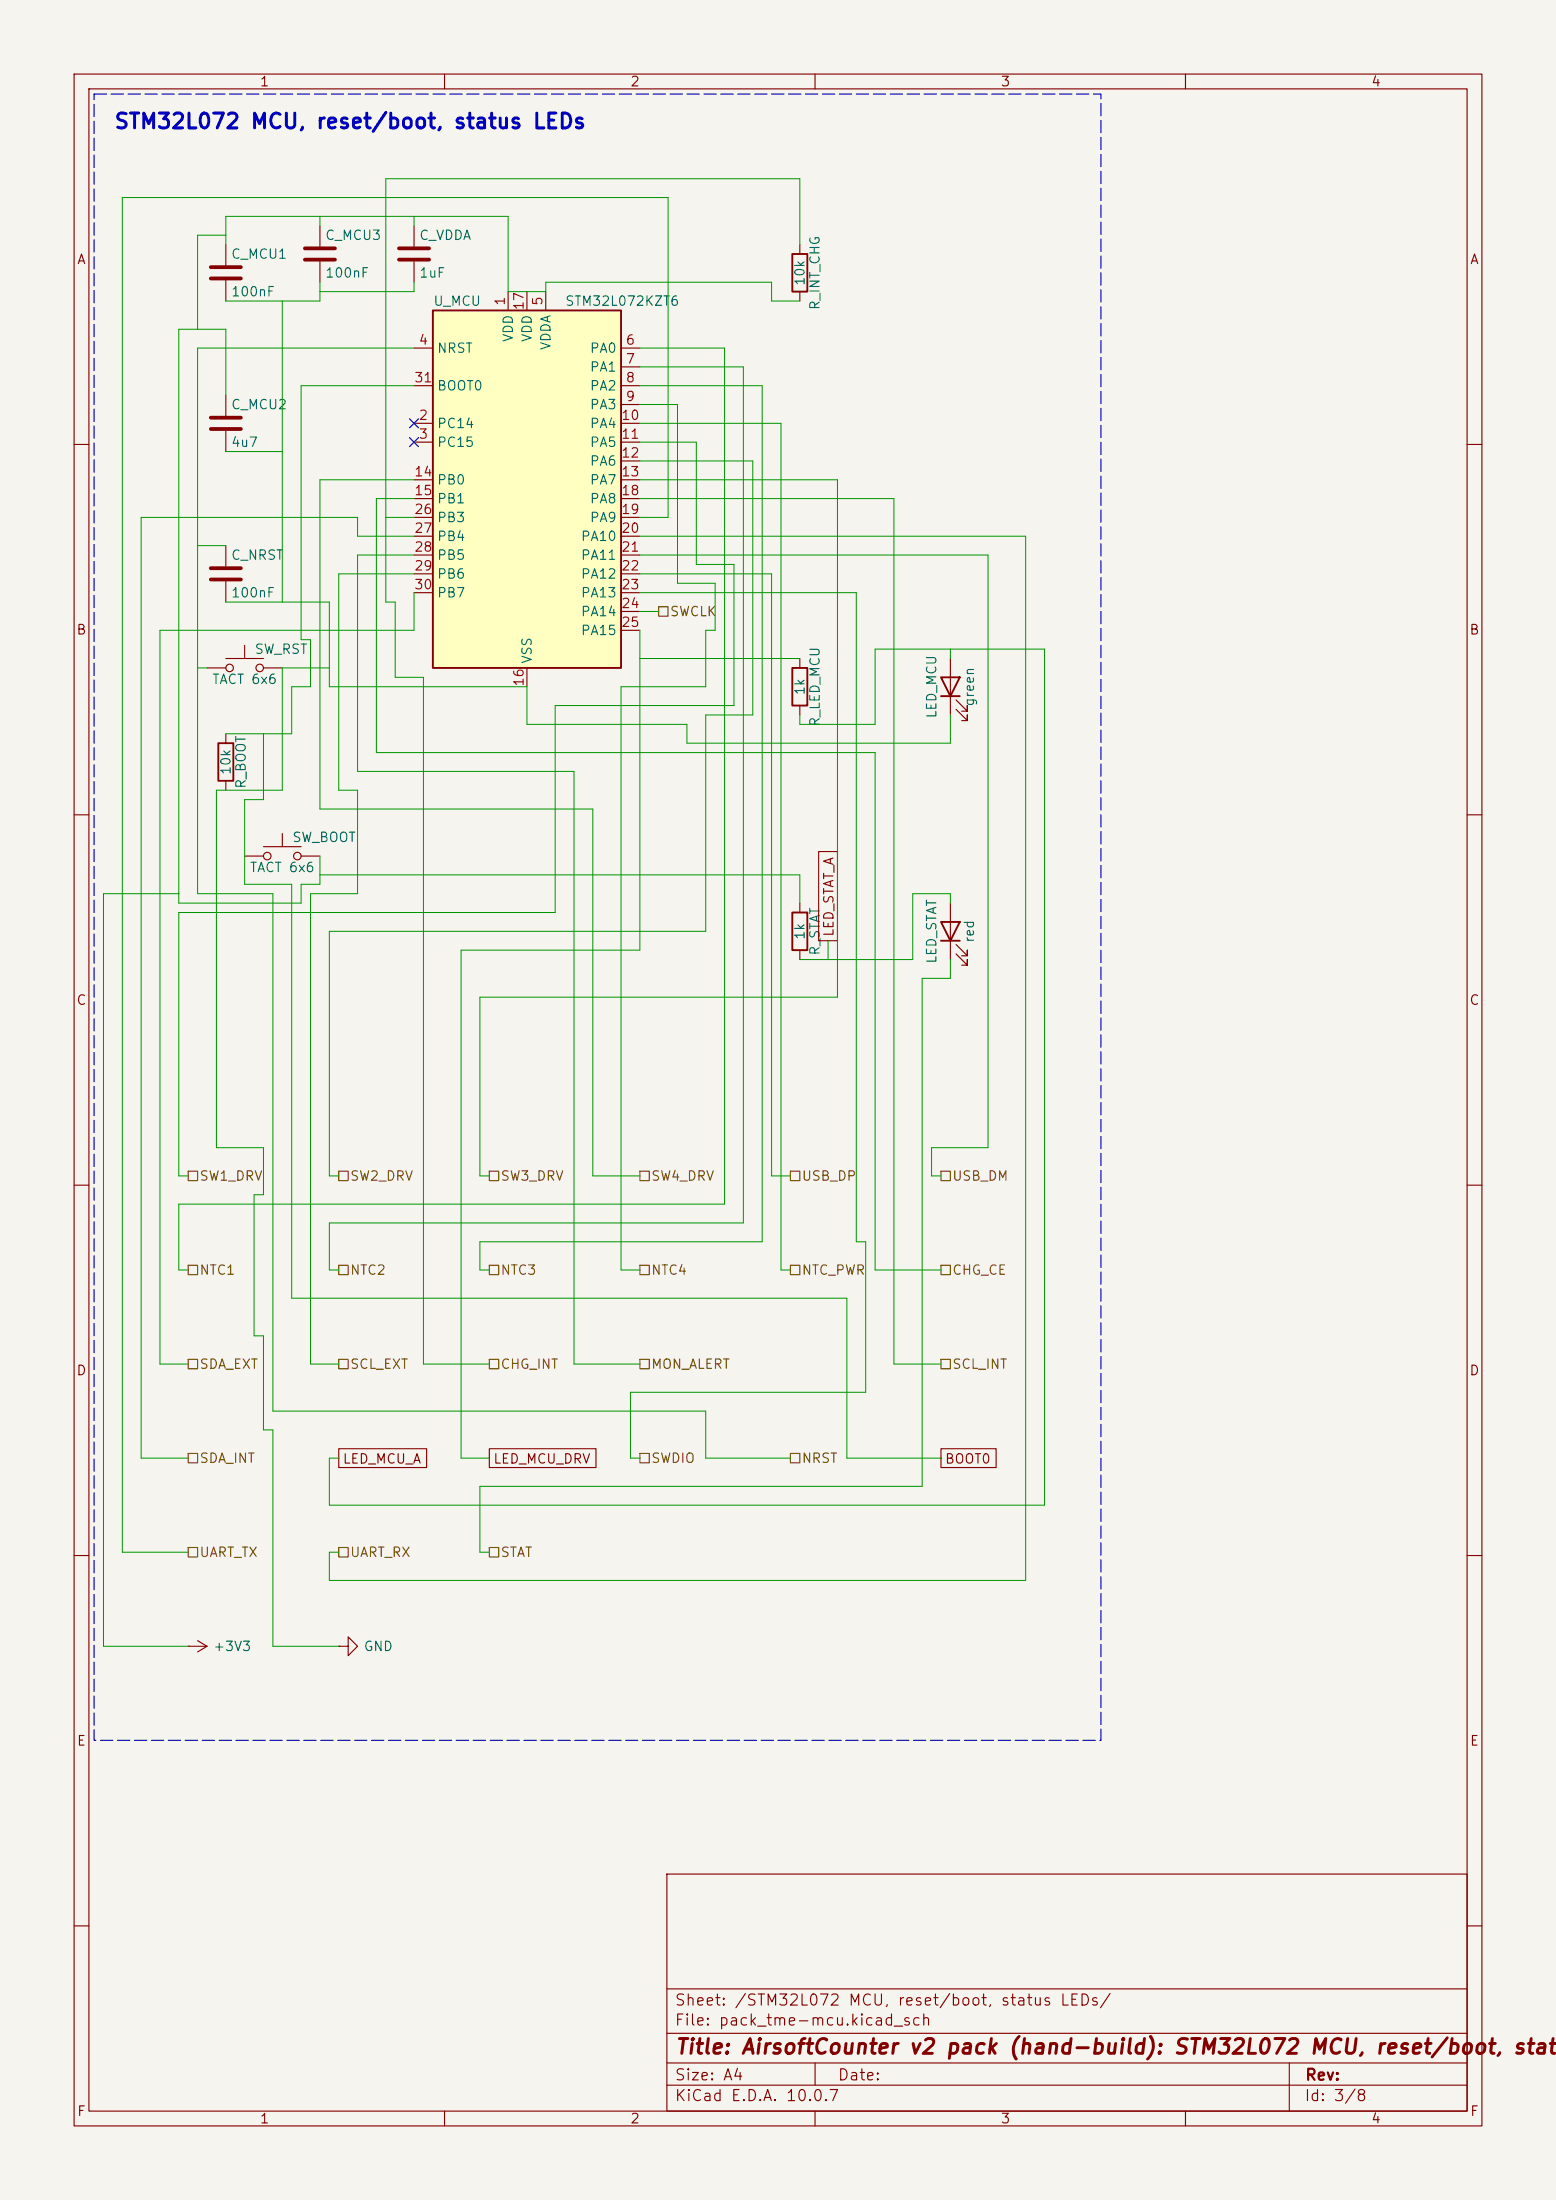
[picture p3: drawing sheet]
<svg xmlns="http://www.w3.org/2000/svg" width="210mm" height="297mm" viewBox="0 0 210 297" stroke-linecap="round" stroke-linejoin="round" font-family="sans-serif">
<path d="M0 0h210v297h-210z" fill="#f5f4ef" stroke="#f5f4ef" stroke-width=".13"/>
<g fill="none" stroke="#840000" stroke-width=".15">
<path d="M10 10h190v277h-190zM12 12h186v273h-186zM60 10v2M110 10v2M160 10v2M30.5 33v2.8M30.5 37.8v2.8M43.2 30.5v2.8M43.2 35.3v2.8M55.9 30.5v2.8M55.9 35.3v2.8M107.9 33v1.3"/>
<path d="M107.9 39.4v1.2M30.5 53.3v2.8M30.5 58.2v2.8M10 60h2M198 60h2M27.9 90.2h2.6M30.5 99.1v1.2M30.5 88.9h5.1M33 87.1v1.8M35.6 90.2h2.5M107.9 88.9v1.3M107.9 95.3v1.2"/>
<path d="M128.3 88.9v7.6M129 95.8l1.6 1.5v-.8v.8h-.8M129 94.5l1.6 1.5v-.7v.7h-.8M10 110h2M30.5 105.4v1.3M33 115.6h2.6M35.6 114.3h5M38.1 112.5v1.8M40.6 115.6h2.6M198 110h2M107.9 121.9v1.3M107.9 128.3v1.2"/>
<path d="M128.3 121.9v7.6M129 128.8l1.6 1.5v-.8v.8h-.8M129 127.5l1.6 1.5v-.7v.7h-.8M10 160h2M198 160h2M10 210h2M198 210h2M25.4 222.2h.1M25.4 222.2h2.5M26.7 221.5l1.2 .7M27.9 222.2l-1.2 .8M45.7 222.2h1.3v-1.2l1.3 1.2-1.3 1.3v-1.3"/>
<path d="M45.7 222.2h.1M90 253h108v32h-108zM10 260h2M90 278.5h108M90 274.5h108M90 268.5h108M110 278.5v3M174 278.5v6.5M198 260h2M60 285v2M90 281.5h108M110 285v2"/>
<path d="M160 285v2"/>
<circle cx="31" cy="90.2" r=".51"/>
<circle cx="35.1" cy="90.2" r=".51"/>
<circle cx="36.1" cy="115.6" r=".51"/>
<circle cx="40.1" cy="115.6" r=".51"/>
</g>
<path d="M106.9 34.3h2.1v5.1h-2.1zM106.9 90.2h2.1v5.1h-2.1zM127 91.4h2.5l-1.2 2.6zM127 94h2.5M29.5 100.3h2v5.1h-2zM106.9 123.2h2.1v5.1h-2.1zM127 124.5h2.5l-1.2 2.5zM127 127h2.5" fill="none" stroke="#840000" stroke-width=".25"/>
<path d="M28.4 36.1h4.1M28.4 37.6h4.1M41.1 33.5h4.1M41.1 35.1h4.1M53.8 33.5h4.1M53.8 35.1h4.1M28.4 56.4h4.1M28.4 57.9h4.1" fill="none" stroke="#840000" stroke-width=".51"/>
<path d="M58.4 41.9h25.4v48.3h-25.4z" fill="#ffffc2"/>
<path d="M58.4 41.9h25.4v48.3h-25.4z" fill="none" stroke="#840000" stroke-width=".25"/>
<g fill="none" stroke="#840000" stroke-width=".15">
<path d="M68.6 39.4v2.5M71.1 39.4v2.5M73.7 39.4v2.5M55.9 57.2h2.5M55.9 59.7h2.5M55.9 47h2.5M55.9 52.1h2.5M83.8 57.2h2.6M83.8 59.7h2.6M83.8 47h2.6M83.8 49.5h2.6M83.8 52.1h2.6"/>
<path d="M83.8 54.6h2.6M30.5 73.7v2.8M30.5 78.5v2.8M55.9 64.8h2.5M55.9 67.3h2.5M55.9 69.9h2.5M55.9 72.4h2.5M55.9 74.9h2.5M55.9 77.5h2.5M83.8 62.2h2.6M83.8 64.8h2.6M83.8 67.3h2.6"/>
<path d="M83.8 69.9h2.6M83.8 72.4h2.6M83.8 74.9h2.6M83.8 77.5h2.6M55.9 80h2.5M71.1 90.2v2.5M83.8 80h2.6M83.8 82.6h2.6M83.8 85.1h2.6M110.5 115h2.5v12h-2.5zM45.7 195.6h11.9v2.5h-11.9zM66 195.6h14.4v2.5h-14.4z"/>
<path d="M127 195.6h7.4v2.5h-7.4z"/>
</g>
<path d="M28.4 76.7h4.1M28.4 78.2h4.1" fill="none" stroke="#840000" stroke-width=".51"/>
<g fill="none" stroke="#725600" stroke-width=".15">
<path d="M88.9 81.9h1.3v1.3h-1.3zM25.4 158.1h1.3v1.3h-1.3zM45.7 158.1h1.3v1.3h-1.3zM66 158.1h1.3v1.3h-1.3zM86.4 158.1h1.2v1.3h-1.2zM106.7 158.1h1.2v1.3h-1.2zM127 158.1h1.3v1.3h-1.3zM25.4 170.8h1.3v1.3h-1.3zM45.7 170.8h1.3v1.3h-1.3zM66 170.8h1.3v1.3h-1.3zM86.4 170.8h1.2v1.3h-1.2zM106.7 170.8h1.2v1.3h-1.2z"/>
<path d="M127 170.8h1.3v1.3h-1.3zM25.4 183.5h1.3v1.3h-1.3zM25.4 196.2h1.3v1.3h-1.3zM45.7 183.5h1.3v1.3h-1.3zM66 183.5h1.3v1.3h-1.3zM86.4 183.5h1.2v1.3h-1.2zM86.4 196.2h1.2v1.3h-1.2zM106.7 196.2h1.2v1.3h-1.2zM127 183.5h1.3v1.3h-1.3zM25.4 208.9h1.3v1.3h-1.3zM45.7 208.9h1.3v1.3h-1.3zM66 208.9h1.3v1.3h-1.3z"/>
</g>
<g fill="none" stroke="#009600" stroke-width=".13">
<path d="M30.5 33v-3.8h38.1v10.2h5.1v-1.3h30.4v2.5h3.8M30.5 31.8h-3.8v12.7M43.2 29.2v1.3M43.2 38.1v2.5h-12.7M55.9 38.1v1.3h-12.7M55.9 29.2v1.3M107.9 33v-8.9h-55.8v57.2h1.2v10.1h3.8v92.8h8.9M30.5 53.3v-8.8h-6.4v77.4h16.5v-2.5h2.6v-3.8M38.1 40.6v40.7M55.9 47h-29.2v73.7h10.1v69.8h58.4v6.4h11.5M55.9 52.1h-15.3v34.3h1.3v6.3h-2.5v6.4h-8.9M86.4 49.5h13.9v115.6h-55.9v6.4h1.3"/>
<path d="M86.4 54.6h5v24.1h5.1v6.4h-1.3v7.6h-11.4v78.8h2.6M86.4 47h11.4v115.6h-73.7v8.9h1.3M86.4 52.1h16.5v115.5h-38.1v3.9h1.2M86.4 57.2h19v114.3h1.3M86.4 59.7h7.6v16.5h5.1v19.1h-24.2v27.9h-50.8v35.6h1.3M26.7 73.7h3.8M30.5 61h7.6M52.1 69.9h3.8M55.9 77.5h-10.2v29.2h2.6v14h-6.4v63.5h3.8M55.9 72.4h-7.6v-2.5h-29.3v127h6.4M55.9 64.8h-12.7v44.4h36.8v49.6h6.4M55.9 74.9h-7.6v29.2h29.2v80.1h8.9"/>
<path d="M55.9 67.3h-5.1v34.3h67.3v69.9h8.9M86.4 62.2h15.2v34.3h-6.4v29.2h-50.8v33.1h1.3M86.4 72.4h52v141h-94v-3.8h1.3M86.4 69.9h3.8v-43.2h-73.7v182.9h8.9M86.4 77.5h17.7v81.3h2.6M86.4 67.3h34.2v116.9h6.4M86.4 64.8h26.6v69.8h-48.2v24.2h1.2M86.4 74.9h46.9v80h-7.6v3.9h1.3M26.7 90.2h1.2M30.5 81.3h13.9v11.4h26.7v5.1h21.6v2.5h35.6v-3.8M35.6 99.1v8.9h-2.6v11.4h6.4v55.9h74.9v21.6h12.7M44.4 90.2h-6.3v16.5h-8.9v48.2h6.4v6.4h-1.3v19h1.3v12.7h1.2v29.2h8.9"/>
<path d="M55.9 80v5.1h-34.3v99.1h3.8M86.4 85.1v43.2h-24.2v68.6h3.8M86.4 80h29.2v87.6h1.2v20.4h-31.7v8.9h1.3M86.4 88.9h21.5M86.4 82.6h2.5M107.9 96.5v1.3h10.2v-10.2h22.9v115.6h-96.6v-6.3h1.3M128.3 87.6v1.3M43.2 118.1h64.7v3.8M24.1 120.7h-10.1v101.5h11.4M111.8 127v2.5M128.3 121.9v-1.2h-5.1v8.8h-15.3M128.3 129.5v2.6h-3.8v68.6h-59.7v8.9h1.2"/>
</g>
<path d="M55.3 56.5l1.2 1.3M55.3 59.1l1.2 1.2M56.5 56.5l-1.2 1.3M56.5 59.1l-1.2 1.2" fill="none" stroke="#000084" stroke-width=".15"/>
<path d="M12.7 12.7h135.9v222.2h-135.9z" fill="none" stroke="#0000c2" stroke-width=".15" stroke-dasharray="1.7 .6"/>
<text font-size="2" fill="#0000c2" x="15.3" y="17.9">STM32L072 MCU, reset/boot, status LEDs</text>
<text font-size="2" fill="#840000" x="91" y="277.8">Title: AirsoftCounter v2 pack (hand-build): STM32L072 MCU, reset/boot, statu</text>
<g font-size="1.5" fill="#840000">
<text x="91" y="273.8">File: pack_tme-mcu.kicad_sch</text>
<text x="91" y="271.1">Sheet: /STM32L072 MCU, reset/boot, status LEDs/</text>
<text x="91" y="281.2">Size: A4</text>
<text x="113" y="281.2">Date:</text>
<text x="176.1" y="281.2">Rev:</text>
<text x="91" y="284">KiCad E.D.A. 10.0.7</text>
<text x="176" y="284">Id: 3/8</text>
</g>
<g font-size="1.3" fill="#840000">
<text x="35" y="12">1</text>
<text x="85" y="12">2</text>
<text x="135" y="12">3</text>
<text x="185" y="12">4</text>
<text x="10.3" y="36">A</text>
<text x="198.3" y="36">A</text>
<text x="10.2" y="86">B</text>
<text x="198.2" y="86">B</text>
<text x="112.8" y="126.6" transform="rotate(-90 112.8 126.6)">LED_STAT_A</text>
<text x="10.2" y="136">C</text>
<text x="198.2" y="136">C</text>
<text x="10.2" y="186">D</text>
<text x="198.2" y="186">D</text>
<text x="46.2" y="197.9">LED_MCU_A</text>
<text x="66.5" y="197.9">LED_MCU_DRV</text>
<text x="127.4" y="197.9">BOOT0</text>
<text x="10.3" y="236">E</text>
<text x="198.3" y="236">E</text>
<text x="10.3" y="286">F</text>
<text x="35" y="287">1</text>
<text x="85" y="287">2</text>
<text x="135" y="287">3</text>
<text x="185" y="287">4</text>
<text x="198.3" y="286">F</text>
</g>
<g font-size="1.3" fill="#006464">
<text x="31.1" y="35.3">C_MCU1</text>
<text x="43.8" y="32.7">C_MCU3</text>
<text x="56.5" y="32.7">C_VDDA</text>
<text x="31.1" y="40.3">100nF</text>
<text x="43.8" y="37.8">100nF</text>
<text x="56.5" y="37.8">1uF</text>
<text x="58.4" y="41.6">U_MCU</text>
<text x="76.2" y="41.6">STM32L072KZT6</text>
<text x="108.9" y="38.7" transform="rotate(-90 108.9 38.7)">10k</text>
<text x="110.9" y="41.9" transform="rotate(-90 110.9 41.9)">R_INT_CHG</text>
<text x="58.9" y="48">NRST</text>
<text x="69.5" y="46.3" transform="rotate(-90 69.5 46.3)">VDD</text>
<text x="72.1" y="46.3" transform="rotate(-90 72.1 46.3)">VDD</text>
<text x="74.6" y="47.4" transform="rotate(-90 74.6 47.4)">VDDA</text>
<text x="79.5" y="48">PA0</text>
<text x="58.9" y="53">BOOT0</text>
<text x="79.5" y="50.5">PA1</text>
<text x="79.5" y="53">PA2</text>
<text x="31.1" y="55.6">C_MCU2</text>
<text x="58.9" y="58.1">PC14</text>
<text x="79.5" y="55.6">PA3</text>
<text x="79.5" y="58.1">PA4</text>
<text x="31.1" y="60.7">4u7</text>
<text x="58.9" y="60.7">PC15</text>
<text x="58.9" y="65.7">PB0</text>
<text x="79.5" y="60.7">PA5</text>
<text x="79.5" y="63.2">PA6</text>
<text x="79.5" y="65.7">PA7</text>
<text x="58.9" y="68.3">PB1</text>
<text x="58.9" y="70.8">PB3</text>
<text x="79.5" y="68.3">PA8</text>
<text x="79.5" y="70.8">PA9</text>
<text x="31.1" y="75.9">C_NRST</text>
<text x="58.9" y="73.4">PB4</text>
<text x="58.9" y="75.9">PB5</text>
<text x="78.3" y="73.4">PA10</text>
<text x="78.3" y="75.9">PA11</text>
<text x="31.1" y="81">100nF</text>
<text x="58.9" y="78.4">PB6</text>
<text x="58.9" y="81">PB7</text>
<text x="78.3" y="78.4">PA12</text>
<text x="78.3" y="81">PA13</text>
<text x="78.3" y="83.5">PA14</text>
<text x="34.3" y="88.6">SW_RST</text>
<text x="72.1" y="89.7" transform="rotate(-90 72.1 89.7)">VSS</text>
<text x="78.3" y="86.1">PA15</text>
<text x="28.5" y="92.7">TACT 6x6</text>
<text x="108.9" y="94" transform="rotate(-90 108.9 94)">1k</text>
<text x="131.8" y="95.5" transform="rotate(-90 131.8 95.5)">green</text>
<text x="110.9" y="98.2" transform="rotate(-90 110.9 98.2)">R_LED_MCU</text>
<text x="126.7" y="97.1" transform="rotate(-90 126.7 97.1)">LED_MCU</text>
<text x="31.4" y="104.7" transform="rotate(-90 31.4 104.7)">10k</text>
<text x="33.5" y="106.6" transform="rotate(-90 33.5 106.6)">R_BOOT</text>
<text x="39.4" y="114">SW_BOOT</text>
<text x="33.6" y="118.1">TACT 6x6</text>
<text x="108.9" y="127" transform="rotate(-90 108.9 127)">1k</text>
<text x="110.9" y="129.1" transform="rotate(-90 110.9 129.1)">R_STAT</text>
<text x="126.7" y="130.2" transform="rotate(-90 126.7 130.2)">LED_STAT</text>
<text x="131.8" y="127.4" transform="rotate(-90 131.8 127.4)">red</text>
<text x="28.7" y="223.2">+3V3</text>
<text x="49" y="223.2">GND</text>
</g>
<g font-size="1.3" fill="#a90000">
<text x="68.4" y="41.4" transform="rotate(-90 68.4 41.4)">1</text>
<text x="71" y="42" transform="rotate(-90 71 42)">17</text>
<text x="73.5" y="41.4" transform="rotate(-90 73.5 41.4)">5</text>
<text x="56.4" y="46.9">4</text>
<text x="84.4" y="46.9">6</text>
<text x="55.8" y="51.9">31</text>
<text x="84.4" y="49.4">7</text>
<text x="84.4" y="51.9">8</text>
<text x="56.4" y="57">2</text>
<text x="56.4" y="59.6">3</text>
<text x="83.8" y="57">10</text>
<text x="83.8" y="59.6">11</text>
<text x="84.4" y="54.5">9</text>
<text x="55.8" y="64.6">14</text>
<text x="83.8" y="62.1">12</text>
<text x="83.8" y="64.6">13</text>
<text x="55.8" y="67.2">15</text>
<text x="55.8" y="69.7">26</text>
<text x="83.8" y="67.2">18</text>
<text x="83.8" y="69.7">19</text>
<text x="55.8" y="72.3">27</text>
<text x="55.8" y="74.8">28</text>
<text x="55.8" y="77.3">29</text>
<text x="83.8" y="72.3">20</text>
<text x="83.8" y="74.8">21</text>
<text x="83.8" y="77.3">22</text>
<text x="55.8" y="79.9">30</text>
<text x="83.8" y="79.9">23</text>
<text x="83.8" y="82.4">24</text>
<text x="83.8" y="85">25</text>
<text x="71" y="92.8" transform="rotate(-90 71 92.8)">16</text>
</g>
<g font-size="1.3" fill="#725600">
<text x="90.3" y="83.5">SWCLK</text>
<text x="26.8" y="159.7">SW1_DRV</text>
<text x="47.2" y="159.7">SW2_DRV</text>
<text x="67.5" y="159.7">SW3_DRV</text>
<text x="87.8" y="159.7">SW4_DRV</text>
<text x="108.1" y="159.7">USB_DP</text>
<text x="128.4" y="159.7">USB_DM</text>
<text x="26.8" y="172.4">NTC1</text>
<text x="47.2" y="172.4">NTC2</text>
<text x="67.5" y="172.4">NTC3</text>
<text x="87.8" y="172.4">NTC4</text>
<text x="108.1" y="172.4">NTC_PWR</text>
<text x="128.4" y="172.4">CHG_CE</text>
<text x="26.8" y="185.1">SDA_EXT</text>
<text x="47.2" y="185.1">SCL_EXT</text>
<text x="67.5" y="185.1">CHG_INT</text>
<text x="87.8" y="185.1">MON_ALERT</text>
<text x="128.4" y="185.1">SCL_INT</text>
<text x="26.8" y="197.8">SDA_INT</text>
<text x="87.8" y="197.8">SWDIO</text>
<text x="108.1" y="197.8">NRST</text>
<text x="26.8" y="210.5">UART_TX</text>
<text x="47.2" y="210.5">UART_RX</text>
<text x="67.5" y="210.5">STAT</text>
</g>
</svg>
